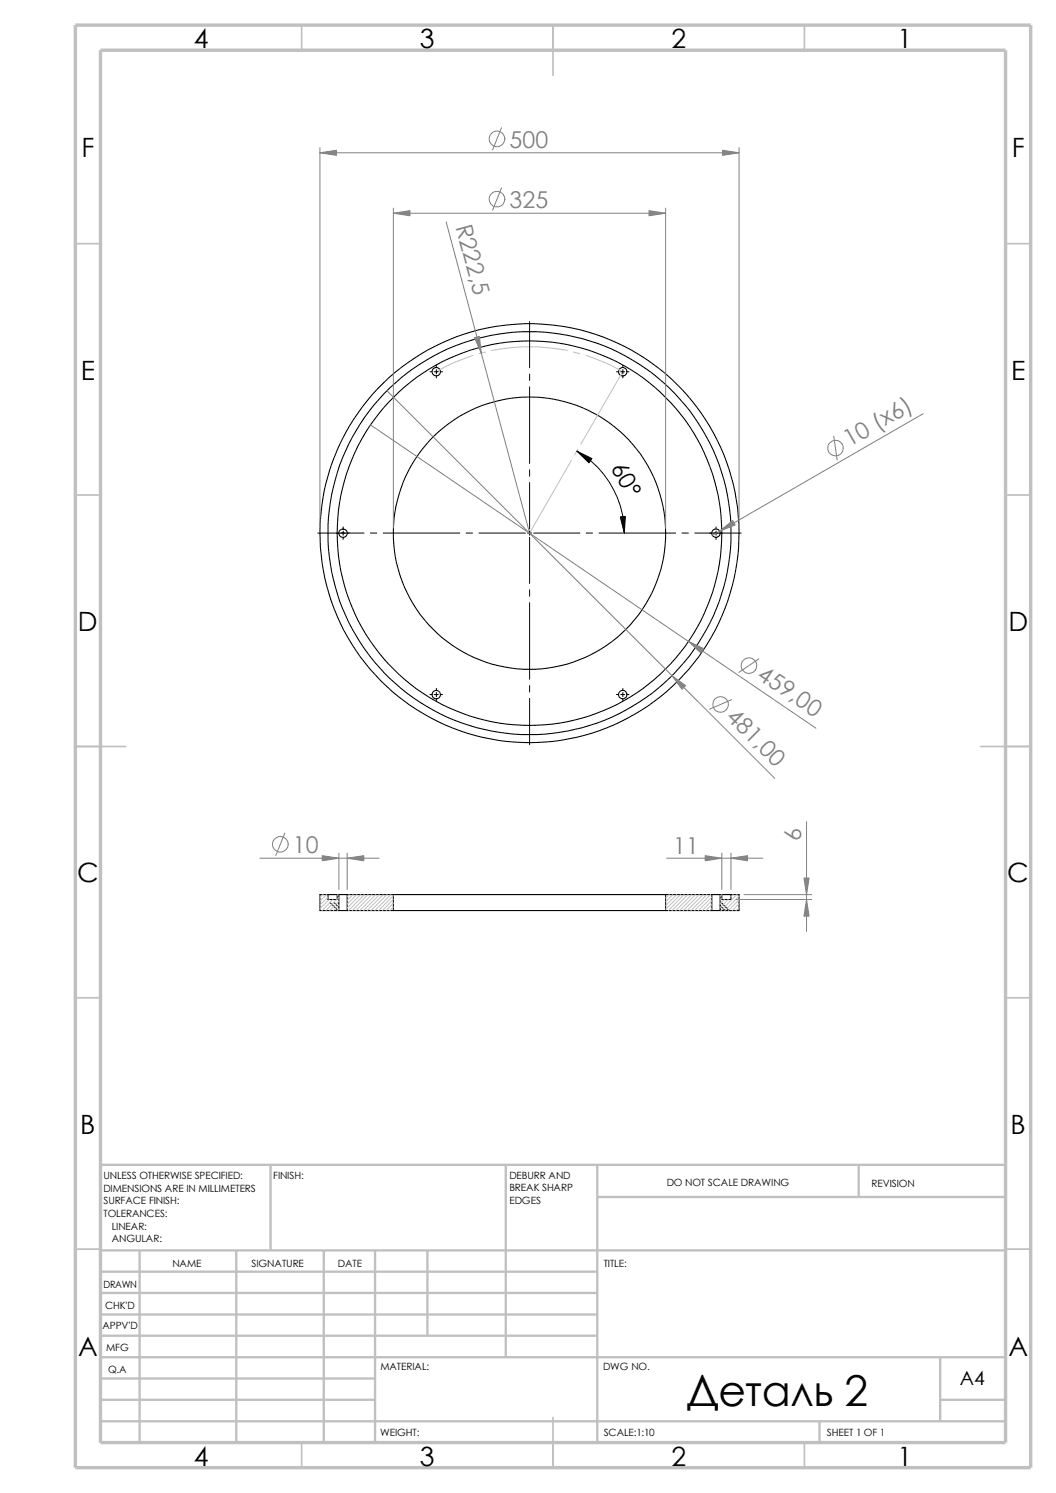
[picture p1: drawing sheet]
<svg xmlns="http://www.w3.org/2000/svg" width="210mm" height="297mm" viewBox="0 0 210 297" stroke-linecap="round" stroke-linejoin="round" font-family="sans-serif">
<g fill="none" stroke="#c0c0c0" stroke-width=".34">
<path d="M60 5v5M110 5v10M160 5v5M15 48.5h5M200 48.5h5M15 98.5h5M200 98.5h5M15 148.5h10M195 148.5h10M15 198.5h5M200 198.5h5M15 248.5h5"/>
<path d="M200 248.5h5M60 287v5M110 282v10M160 287v5"/>
</g>
<g fill="none" stroke="#c0c0c0" stroke-width=".47">
<path d="M53.8 231.7v17.1M100.6 231.7v38.3M118.8 231.7v55.3M118.8 238.1h81.2M170.8 231.7v6.4M200 231.7h-180v55.3M20 248.8h180M20 253h98.8M20 257.2h98.8M27.8 248.8v38.2M47 248.8v38.2M64.4 248.8v38.2"/>
<path d="M74.6 248.8v38.2M85 248.8v16.9M20 270h180M20 274.2h54.6M20 278.5h54.6M20 261.5h98.8M20 265.7h98.8M187 278.5h13M187 270v12.7M20 282.7h180M163 282.7v4.3"/>
</g>
<path d="M15 5h190v287h-190zM20 10h180v277h-180z" fill="none" stroke="#c0c0c0" stroke-width=".68" stroke-linecap="butt"/>
<g fill="none" stroke="#000" stroke-width=".21">
<path d="M65.2 178h-1.6v3.1h3.8M65.2 178v.9h1.9v-.9M65.2 178h1.9M67.1 178h.3M67.4 178v3.1M67.4 178h1.6M69 178v3.1M69 178h9.2M78.2 178h54.2M78.2 178v3.1M132.4 178v3.1M132.4 178h9.2"/>
<path d="M141.6 178v3.1M141.6 178h1.6M143.2 178h.4M143.2 178v3.1M143.6 178v.9h1.8v-.9M143.6 178h1.8M145.4 178h1.6v3.1h-3.8M67.4 181.1h1.6M69 181.1h9.2M78.2 181.1h54.2M132.4 181.1h9.2M141.6 181.1h1.6"/>
<circle cx="86.8" cy="73.9" r=".84"/>
<circle cx="123.8" cy="74" r=".85"/>
<circle cx="68.2" cy="106.1" r=".84"/>
<circle cx="105.3" cy="106.1" r="41.7"/>
<circle cx="105.3" cy="106.1" r="38.3"/>
<circle cx="105.3" cy="106.1" r="27.1"/>
<circle cx="105.3" cy="106.1" r="40.1"/>
<circle cx="142.4" cy="106.1" r=".84"/>
<circle cx="86.8" cy="138.2" r=".84"/>
<circle cx="123.9" cy="138.2" r=".85"/>
</g>
<g fill="none" stroke="#000" stroke-width=".2">
<path d="M85.5 74h.4M86.4 74h.8M86.8 72.7v.4M86.8 73.5v.9M86.8 74.8v.4M87.6 74h.4M105.3 64v9.2M105.3 74.4v1.3M105.3 77v15.2M122.6 74h.4M123.4 74h.8M123.9 72.7v.4"/>
<path d="M123.9 73.5v.9M123.9 74.8v.4M124.7 74h.4M105.3 93.5v1.2M105.3 96v9.2M114.7 89.7a18.9 18.9 0 0 1 9.5 16.3M63.2 106h9.2M68.2 104.8v.4M68.2 105.7v.8M68.2 106.9v.4M73.7 106h1.2M76.2 106h15.2"/>
<path d="M92.7 106h1.3M95.2 106h9.3M104.9 106h.8M105.3 105.7v.8M105.3 106.9v9.2M105.3 117.3v1.3M105.3 119.9v15.2M106.1 106h9.2M116.6 106h1.3M119.1 106h15.3M135.6 106h1.3M138.2 106h9.2"/>
<path d="M142.4 104.8v.4M142.4 105.7v.8M142.4 106.9v.4M85.5 138.2h.4M86.4 138.2h.8M86.8 136.9v.4M86.8 137.8v.8M86.8 139v.4M87.6 138.2h.4M105.3 136.4v1.3M105.3 138.9v9.3M122.6 138.2h.4"/>
<path d="M123.4 138.2h.8M123.9 136.9v.4M123.9 137.8v.8M123.9 139v.4M124.7 138.2h.4M65.6 179.5l1.6 1.6M66.4 179.5l1 1M67.2 179.5l.2 .2M143.4 179.5l1.6 1.6M143.2 180.9l.2 .2M143.2 180.1l1 1"/>
</g>
<g fill="none" stroke="#c0c0c0" stroke-width=".2">
<path d="M94.1 70.7l-.7 .2a32.8 32.8 0 0 0-6.6 3.1M96.5 70l-1.3 .4M97.7 69.7a37.9 37.9 0 0 1 14.4-.1l.8 .1M114.1 70l1.2 .4M116.5 70.7l.7 .2a35 35 0 0 1 6.7 3.1M123.8 74l-8.3 14.3M113.6 91.6l-8.3 14.4M114.9 89.5l-.6 1M64.2 178l-.6 .6M65 178l-1.4 1.3M65.2 178.5l-1.6 1.5M65.5 178.9l-1.9 1.9"/>
<path d="M66.2 178.9l-2.1 2.2M67 178.9l-2.2 2.2M67.2 178l-.1 .1M67.4 178.6l-.3 .3M67.4 179.3l-1.8 1.8M69.5 178l-.5 .4M70.2 178l-1.2 1.1M71 178l-2 1.9M71.7 178l-2.7 2.6M72.5 178l-3.2 3.1M73.2 178l-3.1 3.1M74 178l-3.2 3.1"/>
<path d="M74.7 178l-3.2 3.1M75.4 178l-3.1 3.1M76.2 178l-3.2 3.1M77 178l-3.2 3.1M77.7 178l-3.2 3.1M78.2 178.2l-2.9 2.9M78.2 178.9l-2.2 2.2M78.2 179.7l-1.4 1.4M133.1 178l-.7 .6M133.8 178l-1.4 1.4M134.6 178l-2.2 2.1M135.3 178l-2.9 2.9"/>
<path d="M136.1 178l-3.2 3.1M136.8 178l-3.2 3.1M137.6 178l-3.2 3.1M138.3 178l-3.1 3.1M139.1 178l-3.2 3.1M139.8 178l-3.1 3.1M140.5 178l-3.1 3.1M141.3 178l-3.2 3.1M141.6 178.5l-2.7 2.6M141.6 179.2l-1.9 1.9M141.6 180l-1.2 1.1M143.6 178l-.4 .3"/>
<path d="M143.6 178.7l-.4 .3M144.1 178.9l-.9 .9M144.8 178.9l-1.6 1.7M145.8 178l-.4 .4M146.6 178l-3.2 3.1M147 178.3l-2.9 2.8M147 179l-2.1 2.1M147 179.8l-1.4 1.3M67.4 180l-1.1 1.1M67.4 180.8l-.3 .3M78.2 180.4l-.7 .7M141.6 180.7l-.5 .4"/>
<path d="M147 180.6l-.6 .5"/>
</g>
<g fill="none" stroke="#808080" stroke-width=".2">
<path d="M63.6 29.4v75.7M63.6 30.4h83.4M99.7 37.4l-1.7 4.4M99.7 25.4l-1.7 4.4M147 29.4v75.7M78.2 42.4h54.2M78.2 41.4v63.7M88.7 44.2l16.6 61.8M132.4 41.4v63.7M77 77.7l77.1 77.2M73.7 84.5l88.6 60.4M165.8 86.8l.7 4.7"/>
<path d="M183.6 82.3l-41.9 24.2M145.5 139.2l-4.4 1.9M150.9 131.1l-4 2.7M51.7 170.7h23.7M56.6 165.7l-1.7 4.5M67.4 169.7v7.3M69 169.7v7.3M132.6 170.7h19.1M143.6 169.7v7.3M145.4 169.7v7.3M146.4 178.9h15M148 178h13.4"/>
<path d="M160.4 163.4v21.9"/>
<circle cx="98.8" cy="39.6" r="1.57"/>
<circle cx="98.9" cy="27.6" r="1.56"/>
<circle cx="166.2" cy="89.1" r="1.56"/>
<circle cx="148.9" cy="132.4" r="1.57"/>
<circle cx="143.3" cy="140.1" r="1.55"/>
<circle cx="55.8" cy="168" r="1.55"/>
</g>
<g fill="#808080" stroke="#808080" stroke-width=".2">
<path d="M94.4 67.2l.9-.3 .4 3.3z"/>
<path d="M159.9 174.7h1l-.5 3.3z"/>
<path d="M160.4 178.9l.5 3.3h-1z"/>
<path d="M140.3 170.2l3.3 .5-3.3 .5z"/>
<path d="M145.4 170.7l3.3-.5v1z"/>
<path d="M69 170.7l3.3-.5v1z"/>
<path d="M64.1 170.2l3.3 .5-3.3 .5z"/>
<path d="M129.1 41.9l3.3 .5-3.3 .5z"/>
<path d="M63.6 30.4l3.3-.5v1z"/>
<path d="M143.7 29.9l3.3 .5-3.3 .5z"/>
<path d="M143.1 105.7l2.6-2.2 .5 .9z"/>
<path d="M133.6 134.4l2.8 2-.8 .7z"/>
<path d="M78.2 42.4l3.3-.5v1z"/>
<path d="M136.9 127.6l3.1 1.4-.6 .9z"/>
</g>
<path d="M114.7 89.7l3 1.5-.6 .9zM123.4 102.8l1-.1-.2 3.3z" fill="#000" stroke="#000" stroke-width=".2"/>
<text font-size="8.5" x="136.6" y="279.7">Деталь 2</text>
<g font-size="5.3">
<text x="38.5" y="9.6">4</text>
<text x="83.5" y="9.6">3</text>
<text x="133.5" y="9.6">2</text>
<text x="178.5" y="9.6">1</text>
<text x="16.2" y="31.3">F</text>
<text x="201.2" y="31.3">F</text>
<text x="16" y="75.6">E</text>
<text x="201.1" y="75.6">E</text>
<text x="15.5" y="125.6">D</text>
<text x="200.6" y="125.6">D</text>
<text x="15.3" y="175.6">C</text>
<text x="200.3" y="175.6">C</text>
<text x="16" y="225.6">B</text>
<text x="201" y="225.6">B</text>
<text x="15.5" y="269.8">A</text>
<text x="200.5" y="269.8">A</text>
<text x="38.5" y="291.6">4</text>
<text x="83.5" y="291.6">3</text>
<text x="133.5" y="291.6">2</text>
<text x="178.5" y="291.6">1</text>
</g>
<g font-size="4.6" fill="#808080">
<text x="101.3" y="29.4">500</text>
<text x="101.3" y="41.4">325</text>
<text x="90.6" y="45.1" transform="rotate(75 90.6 45.1)">R222,5</text>
<text x="169" y="88.9" transform="rotate(-30 169 88.9)">10 (х6)</text>
<text x="150.3" y="134.8" transform="rotate(34 150.3 134.8)">459,00</text>
<text x="144.2" y="142.8" transform="rotate(45 144.2 142.8)">481,0</text>
<text x="159.3" y="167.3" transform="rotate(-90 159.3 167.3)">6</text>
<text x="58.3" y="169.8">10</text>
<text x="133.9" y="169.8">11</text>
</g>
<text font-size="4.6" x="121.4" y="93.2" transform="rotate(61 121.4 93.2)">60°</text>
<text font-size="3.9" x="190.9" y="275.5">A4</text>
<g font-size="2">
<text x="20.6" y="234.6">UNLESS OTHERWISE SPECIFIED:</text>
<text x="20.6" y="237.1">DIMENSIONS ARE IN MILLIMETERS</text>
<text x="20.6" y="239.6">SURFACE FINISH:</text>
<text x="54.4" y="234.6">FINISH:</text>
<text x="101.3" y="239.5">EDGES</text>
<text x="101.3" y="234.5">DEBURR AND</text>
<text x="101.3" y="237">BREAK SHARP</text>
<text x="132.6" y="236">DO NOT SCALE DRAWING</text>
<text x="173.3" y="236.2">REVISION</text>
<text x="20.6" y="242.1">TOLERANCES:</text>
<text x="22.2" y="244.6">LINEAR:</text>
<text x="22.2" y="247.1">ANGULAR:</text>
<text x="50" y="252">SIGNATURE</text>
<text x="67.2" y="252">DATE</text>
<text x="120.1" y="252">TITLE:</text>
<text x="20.6" y="256.2">DRAWN</text>
<text x="34.3" y="252.1">NAME</text>
<text x="20.9" y="260.4">CHK'D</text>
<text x="20.4" y="264.5">APPV'D</text>
<text x="21.1" y="268.8">MFG</text>
<text x="21.5" y="273.1">Q.A</text>
<text x="75.6" y="272.5">MATERIAL:</text>
<text x="119.9" y="272.5">DWG NO.</text>
<text x="75.6" y="285.6">WEIGHT:</text>
<text x="120.1" y="285.6">SCALE:1:10</text>
<text x="164.5" y="285.6">SHEET 1 OF 1</text>
</g>
</svg>
